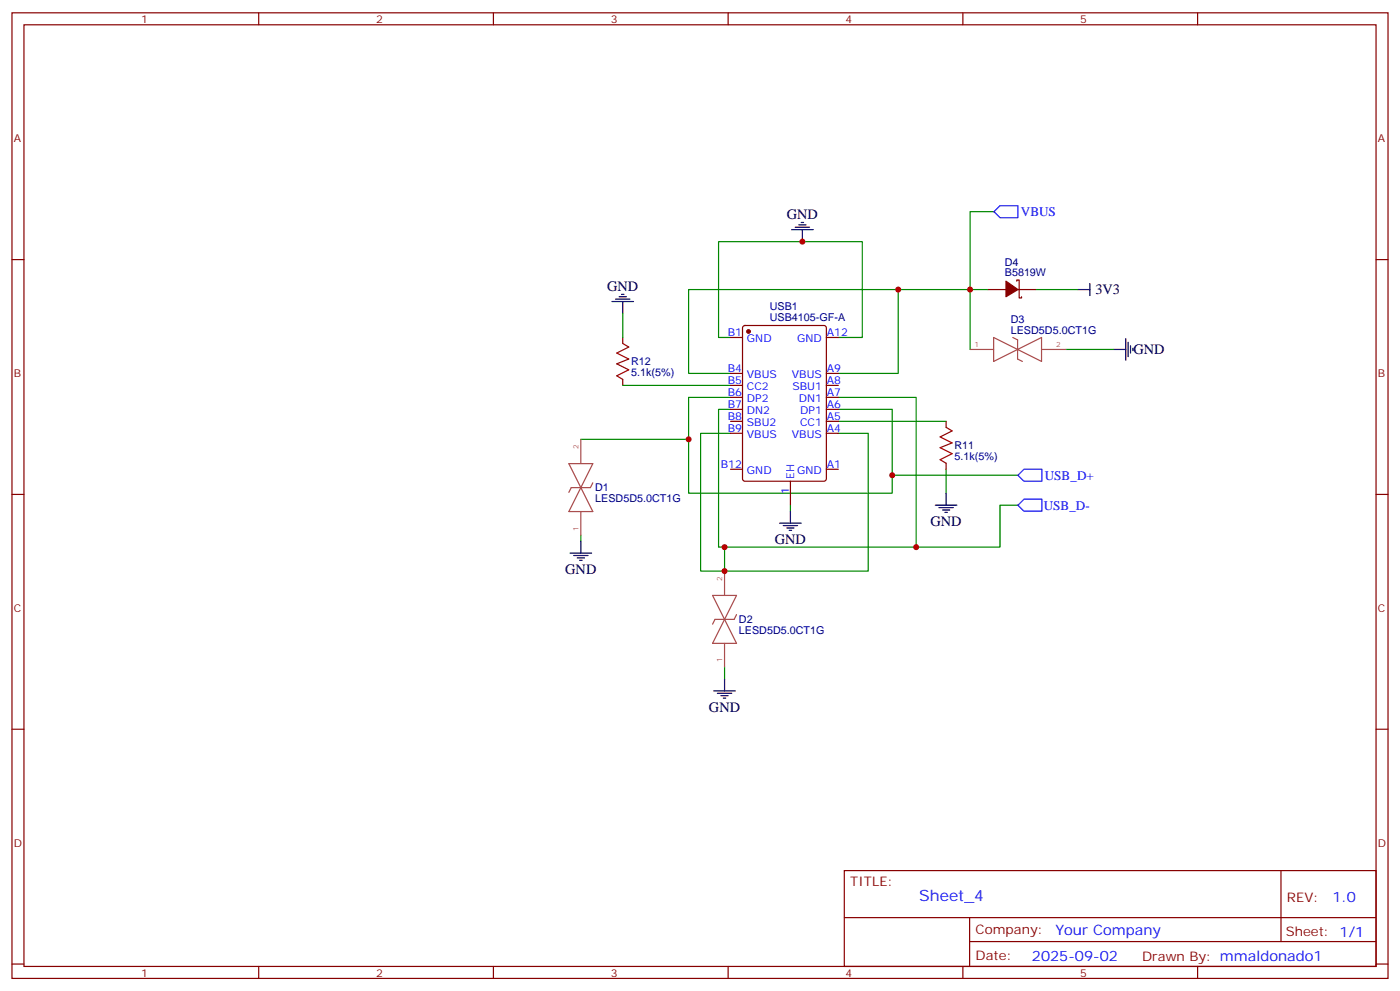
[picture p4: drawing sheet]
<svg xmlns="http://www.w3.org/2000/svg" width="412mm" height="292mm" viewBox="0 0 412 292" stroke-linecap="round" stroke-linejoin="round" font-family="sans-serif">
<g fill="none" stroke="#870000" stroke-width=".35">
<path d="M3.5 3.8h405.4v284.3h-405.4zM7.1 7.3h398.2v277.3h-398.2zM76.2 3.8v3.5M145.3 3.8v3.5M214.5 3.8v3.5M283.6 3.8v3.5M352.8 3.8v3.5M3.5 76.4h3.6M405.3 76.4h3.6M183.4 99.4v1.7M215.2 99.4h3.5M219 96.1l.4-.3h23.3l.7 .5v44.7l-.4 .7h-23.6l-.6-.5-.1-44.6z"/>
<path d="M243.4 99.4h3.5M291 85.3h5.3M299.5 82.8v-.4h.7v5.3h.7v-.3M299.9 85.3h5.3M183.4 111.7v1.8M215.2 110h3.5M215.2 113.5h3.5M215.2 117h3.5M243.4 110h3.5M243.4 113.5h3.5M243.4 117h3.5M215.2 120.5h3.5"/>
<path d="M215.2 124.1h3.5M215.2 127.6h3.5M215.2 138.2h3.5M243.4 120.5h3.5M243.4 124.1h3.5M243.4 127.6h3.5M243.4 138.2h3.5M278.7 124.1v1.7M278.7 136.4v1.8M3.5 145.6h3.6M232.8 141.7v7.1M405.3 145.6h3.6"/>
<path d="M3.5 214.7h3.6M405.3 214.7h3.6M248.7 256.4h156.6v28.2h-156.6zM377.3 256.4v20.9M248.7 270.2h156.5M285.6 277.3h119.6M285.6 270.2v14.1M3.5 283.9h3.6M76.2 284.6v3.5M145.3 284.6v3.5M214.5 284.6v3.5M283.6 284.6v3.5"/>
<path d="M352.8 284.6v3.5M405.3 283.9h3.6"/>
</g>
<g fill="none" stroke="#008700" stroke-width=".35">
<path d="M292.8 62.3h-7v23h-21.2M183.4 92.3v7.1M215.2 99.4h-3.5v-28.2h42.3v28.2h-7.1M291 85.3h-5.2v17.6M305.2 85.3h12.3M183.4 113.5h31.8M215.2 117h-12.4v28.2h60v-24.7h-15.9M215.2 110h-12.4v-24.7h61.8v24.7h-17.7M246.9 117h23v44.1h-58.2v-40.6h3.5M314 102.9h14.1M171.1 129.4h31.7M215.2 127.6h-8.8v40.6h49.4v-40.6h-8.9"/>
<path d="M246.9 124.1h31.8M262.8 139.9h37.1M278.7 138.2v7M171.1 157.6v1.7M232.8 148.8v1.7M299.9 148.8h-5.3v12.3h-24.7M213.4 161.1v7.1M213.4 196.4v3.5"/>
</g>
<g fill="none" stroke="#000" stroke-width=".35">
<path d="M233.2 67.6h6.3M234.2 66.9h4.3M235.3 66.2h2.1M236 65.5h.7M236.4 67.6v3.6M180.3 88.8h6.3M181.3 88.1h4.3M182.4 87.4h2.1M183.1 86.7h.7M183.4 88.8v3.5M317.5 85.3h3.5M321 83.5v3.5"/>
<path d="M331.6 99.7v6.4M328.1 102.9h3.5M332.3 100.8v4.2M333 101.8v2.2M333.7 102.6v.7M171.1 159.3v3.6M229.7 154.1h6.3M230.7 154.8h4.2M231.8 155.5h2.1M232.5 156.2h.7M232.8 150.5v3.6M275.5 148.8h6.4"/>
<path d="M276.6 149.5h4.2M277.6 150.2h2.2M278.3 150.9h.7M278.7 145.2v3.6M167.9 162.9h6.4M169 163.6h4.2M170 164.3h2.2M170.7 165h.7M213.4 199.9v3.5M210.3 203.4h6.3M211.3 204.2h4.2M212.4 204.9h2.1"/>
<path d="M213.1 205.6h.7"/>
</g>
<path d="M294.6 60.6h5.3v3.5h-5.3l-1.8-1.8zM299.9 139.9l1.7-1.7h5.3v3.5h-5.3zM299.9 148.8l1.7-1.8h5.3v3.5h-5.3z" fill="none" stroke="#00f" stroke-width=".35"/>
<g fill="#870000" stroke="#870000" stroke-width=".35">
<path d="M296.3 82.8l3.6 2.5-3.6 2.1z"/>
<circle cx="220.5" cy="97.6" r=".53"/>
</g>
<path d="M183.4 101.1l1.8 1.1-3.5 1.8 3.5 1.7-3.5 1.4 3.5 1.8-3.5 1.8 1.7 1M278.7 125.8l1.8 1.1-3.6 1.8 3.6 1.7-3.6 1.4 3.6 1.8-3.6 1.8 1.8 1" fill="none" stroke="#a10000" stroke-width=".35"/>
<path d="M292.7 99.4l14.1 7v-7l-14.1 7zM298.3 99.4l1.5 .7v5.6l1.4 .7M285.8 102.9h6.9M307 102.9h7M167.6 136.5l7 14.1h-7l7-14.1zM171.1 129.4v6.9M171.1 150.6v7M174.6 142.2l-.7 1.4h-5.6l-.7 1.4M209.9 175.3l7.1 14.1h-7.1l7.1-14.1zM213.4 168.2v6.9M213.4 189.4v7M217 181l-.7 1.4h-5.7l-.7 1.4" fill="none" stroke="#a64a4a" stroke-width=".35"/>
<g fill="#c00">
<circle cx="285.8" cy="85.3" r=".88"/>
<circle cx="264.6" cy="85.3" r=".88"/>
<circle cx="213.4" cy="168.2" r=".88"/>
<circle cx="269.9" cy="161.1" r=".88"/>
<circle cx="213.4" cy="161.1" r=".88"/>
<circle cx="202.8" cy="129.4" r=".88"/>
<circle cx="236.4" cy="71.2" r=".88"/>
<circle cx="262.8" cy="139.9" r=".88"/>
</g>
<text font-size="4.6" fill="#00f" x="270.8" y="265.4">Sheet_4</text>
<g font-size="4.2">
<text x="231.8" y="64.5">GND</text>
<text x="178.9" y="85.6">GND</text>
<text x="322.7" y="86.7">3V3</text>
<text x="333.9" y="104.4">GND</text>
<text x="274.1" y="154.9">GND</text>
<text x="228.2" y="160.1">GND</text>
<text x="166.5" y="169">GND</text>
<text x="208.8" y="209.6">GND</text>
</g>
<g font-size="4.2" fill="#00f">
<text x="392.5" y="265.6">1.0</text>
<text x="310.9" y="275.2">Your Company</text>
<text x="304" y="283">2025-09-02</text>
</g>
<g font-size="3.9" fill="#00f">
<text x="300.7" y="63.6">VBUS</text>
<text x="307.8" y="141.2">USB_D+</text>
<text x="307.4" y="150">USB_D-</text>
</g>
<g font-size="3.9" fill="#800">
<text x="250.5" y="260.9">TITLE:</text>
<text x="379.1" y="265.6">REV:</text>
<text x="287.4" y="275.1">Company:</text>
<text x="378.7" y="275.8">Sheet: 1/1</text>
<text x="287.4" y="282.8">Date:</text>
<text x="336.4" y="282.9">Drawn By: mmaldonado1</text>
</g>
<g font-size="3.2" fill="#800">
<text x="41.6" y="6.8">1</text>
<text x="110.8" y="6.8">2</text>
<text x="179.9" y="6.8">3</text>
<text x="249.1" y="6.8">4</text>
<text x="318.2" y="6.8">5</text>
<text x="4.1" y="41.9">A</text>
<text x="405.9" y="41.9">A</text>
<text x="4.1" y="111">B</text>
<text x="405.9" y="111">B</text>
<text x="4.1" y="180.2">C</text>
<text x="405.9" y="180.2">C</text>
<text x="4.1" y="249.3">D</text>
<text x="405.9" y="249.3">D</text>
<text x="41.6" y="287.6">1</text>
<text x="110.8" y="287.6">2</text>
<text x="179.9" y="287.6">3</text>
<text x="249.1" y="287.6">4</text>
<text x="318.2" y="287.6">5</text>
</g>
<g font-size="3.2" fill="#000080">
<text x="296" y="81.4">B5819W</text>
<text x="296" y="78.2">D4</text>
<text x="226.8" y="94.6">USB4105-GF-A</text>
<text x="226.8" y="91.4">USB1</text>
<text x="297.8" y="95.1">D3</text>
<text x="297.8" y="98.3">LESD5D5.0CT1G</text>
<text x="185.9" y="107.6">R12</text>
<text x="185.9" y="110.8">5.1k(5%)</text>
<text x="281.2" y="135.5">5.1k(5%)</text>
<text x="281.2" y="132.3">R11</text>
<text x="175.3" y="147.8">LESD5D5.0CT1G</text>
<text x="175.3" y="144.6">D1</text>
<text x="217.7" y="183.4">D2</text>
<text x="217.7" y="186.6">LESD5D5.0CT1G</text>
</g>
<g font-size="3.2" fill="#00f">
<text x="214.4" y="99">B1</text>
<text x="220" y="100.8">GND</text>
<text x="234.8" y="100.8">GND</text>
<text x="243.6" y="99">A12</text>
<text x="214.4" y="109.6">B4</text>
<text x="214.4" y="113.1">B5</text>
<text x="220" y="111.4">VBUS</text>
<text x="233.3" y="111.4">VBUS</text>
<text x="243.6" y="113.1">A8</text>
<text x="243.6" y="109.6">A9</text>
<text x="214.4" y="116.7">B6</text>
<text x="220" y="114.9">CC2</text>
<text x="220" y="118.4">DP2</text>
<text x="233.4" y="114.9">SBU1</text>
<text x="235.3" y="118.4">DN1</text>
<text x="243.6" y="116.7">A7</text>
<text x="214.4" y="120.2">B7</text>
<text x="214.4" y="123.7">B8</text>
<text x="220" y="122">DN2</text>
<text x="220" y="125.5">SBU2</text>
<text x="235.7" y="125.5">CC1</text>
<text x="235.7" y="122">DP1</text>
<text x="243.6" y="123.7">A5</text>
<text x="243.6" y="120.2">A6</text>
<text x="214.4" y="127.2">B9</text>
<text x="220" y="129">VBUS</text>
<text x="233.3" y="129">VBUS</text>
<text x="243.6" y="127.2">A4</text>
<text x="212.3" y="137.8">B12</text>
<text x="243.6" y="137.8">A1</text>
<text x="220" y="139.6">GND</text>
<text x="233.9" y="141" transform="rotate(-90 233.9 141)">EH</text>
<text x="234.8" y="139.6">GND</text>
<text x="232.5" y="145.5" transform="rotate(-90 232.5 145.5)">1</text>
</g>
<g font-size="2.1" fill="#a54b4b">
<text x="287.1" y="102.2">1</text>
<text x="311.1" y="102.2">2</text>
<text x="170.4" y="132.3" transform="rotate(-90 170.4 132.3)">2</text>
<text x="170.4" y="156.3" transform="rotate(-90 170.4 156.3)">1</text>
<text x="212.7" y="171.1" transform="rotate(-90 212.7 171.1)">2</text>
<text x="212.7" y="195.1" transform="rotate(-90 212.7 195.1)">1</text>
</g>
</svg>
